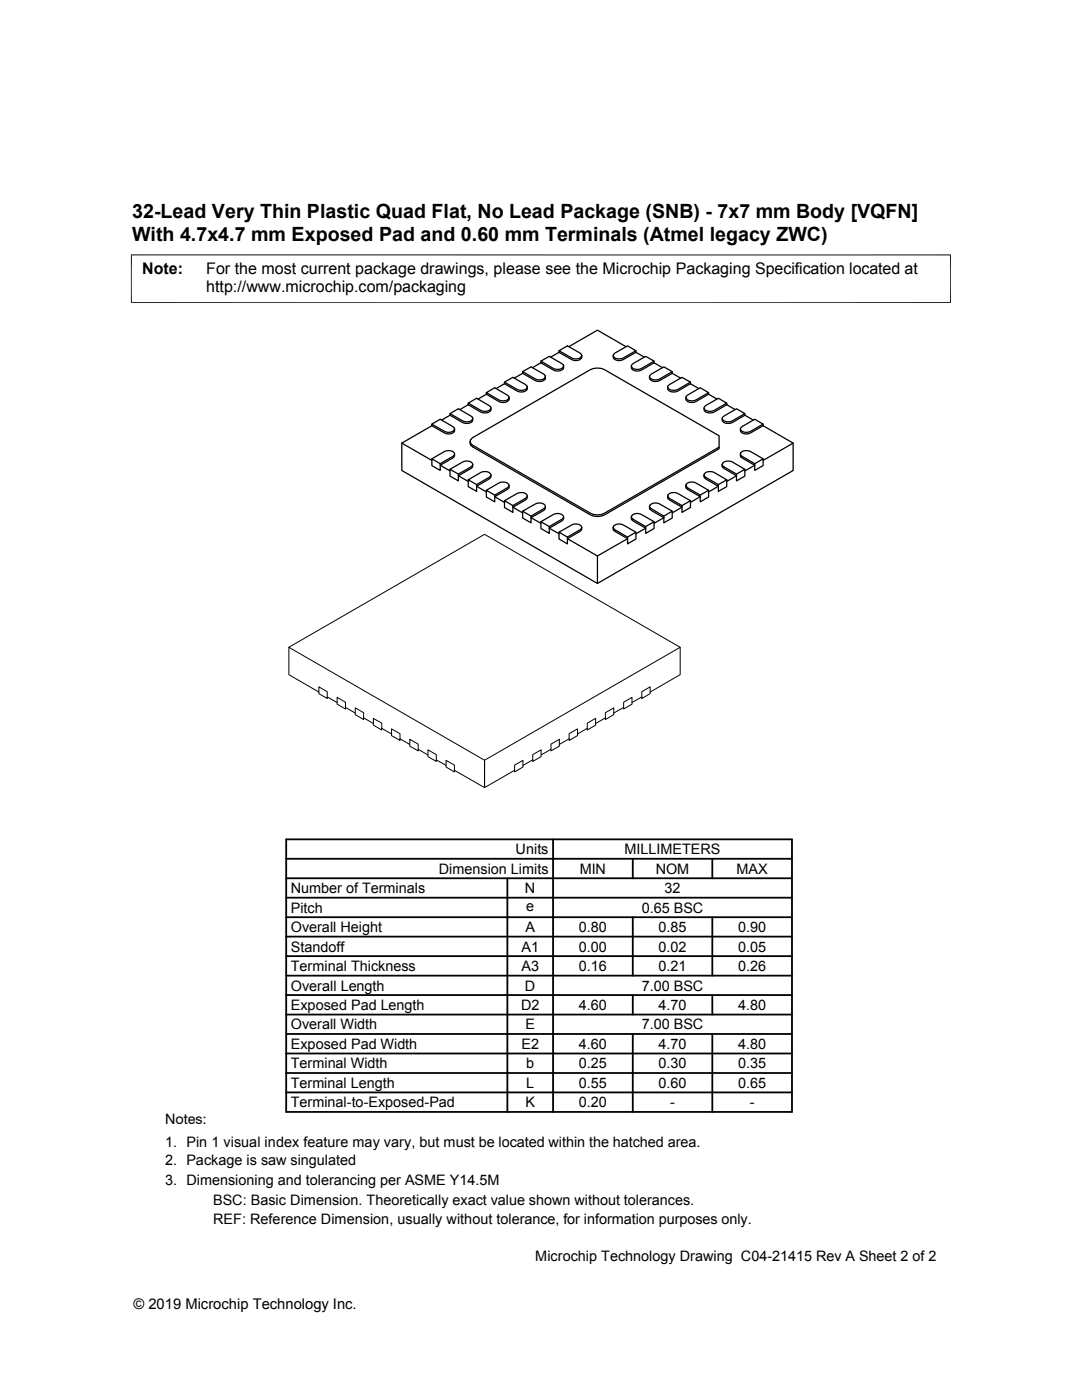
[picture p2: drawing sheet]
<svg xmlns="http://www.w3.org/2000/svg" width="216mm" height="279mm" viewBox="0 0 216 279" stroke-linecap="round" stroke-linejoin="round" font-family="sans-serif">
<g fill="none" stroke="#000" stroke-width=".2">
<path d="M26.1 50.9h163.7M26.2 50.8v9.7M189.7 50.8v9.7M26.1 60.4h163.7M57.6 129.2v5.4l6 3.5M57.6 129.2l39.1-22.6 39 22.6-39 22.5zM63.6 137.1l1.7 .9v1.4l-1.7-1zM65.3 139.1l2 1.1M67.3 139.2l1.6 .9v1.4l-1.6-1zM128.1 139.1l-2 1.1M128.1 138l1.6-.9v1.3l-1.6 1zM135.7 129.2v5.4l-6 3.5"/>
<path d="M68.9 141.2l2 1.1M70.9 141.3l1.7 .9v1.4l-1.7-1zM72.6 143.3l1.9 1.1M74.5 143.4l1.7 .9v1.4l-1.7-1zM76.2 145.4l1.9 1.1M78.1 145.5l1.7 .9v1.4l-1.7-1zM79.8 147.4l2 1.2M81.8 147.6l1.6 .9v1.4l-1.6-1zM83.4 149.5l2 1.2M85.4 149.6l1.7 1v1.4l-1.7-1zM87.1 151.6l1.9 1.2M89 151.7l1.7 1v1.4l-1.7-1z"/>
<path d="M90.7 153.7l6 3.5 6-3.5M96.7 151.7v5.5M102.7 152.7l1.7-1v1.4l-1.7 1zM106.3 151.6l-1.9 1.2M106.3 150.6l1.7-1v1.4l-1.7 1zM109.9 149.5l-1.9 1.2M109.9 148.5l1.7-.9v1.3l-1.7 1zM113.6 147.4l-2 1.2M113.6 146.4l1.6-.9v1.3l-1.6 1zM117.2 145.4l-2 1.1M117.2 144.3l1.7-.9v1.3l-1.7 1zM120.8 143.3l-1.9 1.1"/>
<path d="M120.8 142.2l1.7-.9v1.3l-1.7 1zM124.4 140.1l1.7-.9v1.3l-1.7 1zM124.4 141.2l-1.9 1.1"/>
</g>
<g fill="none" stroke="#000" stroke-width=".25">
<path d="M97 78.4v.3M97 78.7l-1.6 1M97 78.7l2.5 1.4a1.41 1.41 0 0 0 2.1-.4v-.4M97 78.4l1.7-1 2.5 1.4 .4 .5a1.19 1.19 0 0 1-1.7 .6zM100.7 76.3v.3M100.7 76.6l-1.7 1M100.7 76.6l2.5 1.4a1.38 1.38 0 0 0 2-.4v-.4M100.7 76.3l1.6-1 2.6 1.5 .3 .4a1.16 1.16 0 0 1-1.7 .7zM104.3 74.2v.3M104.3 74.5l-1.7 1M104.3 74.5l2.5 1.4a1.38 1.38 0 0 0 2-.4v-.4M104.3 74.2l1.7-1 2.5 1.5 .3 .4a1.18 1.18 0 0 1-1.6 .7z"/>
<path d="M107.9 72.1v.3M107.9 72.4l2.5 1.5a1.41 1.41 0 0 0 2.1-.5v-.4M107.9 72.1l1.7-1 2.5 1.5 .4 .4a1.22 1.22 0 0 1-1.7 .7zM107.9 72.4l-1.6 1M111.5 70v.3M111.5 70.3l2.6 1.5a1.38 1.38 0 0 0 2-.5v-.3M111.5 70l1.7-1 2.5 1.5 .4 .5a1.18 1.18 0 0 1-1.7 .6zM111.5 70.3l-1.6 1M113.5 69.2l5.7-3.3 5.7 3.3M122.4 70.7l2.8-1.7 1.7 1-2.5 1.4a1.38 1.38 0 0 1-2-.4zM126.1 72.8l2.7-1.7 1.7 1-2.5 1.4a1.38 1.38 0 0 1-2-.5zM126.9 70.3l-2.5 1.5a1.38 1.38 0 0 1-2-.5v-.3"/>
<path d="M126.9 70v.3M126.9 70.3l1.7 1M129.7 74.9l2.8-1.7 1.6 1-2.5 1.4a1.41 1.41 0 0 1-2-.5zM130.5 72.4l-2.5 1.5a1.38 1.38 0 0 1-2-.5v-.4M130.5 72.1v.3M130.5 72.4l1.7 1M133.3 77l2.8-1.7 1.7 1-2.5 1.4a1.58 1.58 0 0 1-2.1-.3zM134.1 74.2v.3M134.1 74.5l-2.5 1.4a1.41 1.41 0 0 1-2-.4v-.4M134.1 74.5l1.7 1M136.9 79.1l2.8-1.7 1.7 1-2.5 1.4a1.42 1.42 0 0 1-2-.5zM137.8 76.3v.3"/>
<path d="M137.8 76.6l-2.5 1.4a1.51 1.51 0 0 1-2.1-.3v-.5M137.8 76.6l1.6 1M141.4 78.7l-2.5 1.4a1.38 1.38 0 0 1-2-.4v-.4M141.4 78.4v.3M141.4 78.7l1.7 1M80.2 88.4v5.5l39 22.5 39.1-22.5v-5.5M86.2 91.6l2.5-1.5a1.42 1.42 0 0 1 2 .5l-.3 .5-2.6 1.4zM86.2 85l-6 3.4 6 3.5M86.2 91.6v1.3l1.6 1v-1.4M86.2 84.6v.4M86.2 85l2.5 1.4a1.39 1.39 0 0 0 2-.5v-.3M86.2 84.6l1.6-.9 2.6 1.4 .3 .5a1.18 1.18 0 0 1-1.7 .6z"/>
<path d="M89.8 93.7l2.5-1.5a1.38 1.38 0 0 1 2 .5l-.3 .5-2.5 1.4zM89.8 93.7v1.3l1.7 1v-1.4M89.8 82.9l-1.7 .9M89.8 82.6v.3M89.8 82.9l2.5 1.4a1.42 1.42 0 0 0 2-.5v-.3M89.8 82.6l1.7-1 2.5 1.4 .3 .3v.3a1.47 1.47 0 0 1-2 .4zM90.7 90.6a.7 .7 0 0 1-.3 .8l-2.6 1.5 2 1.1M93.4 95.8v1.3l1.7 1v-1.4M93.4 95.8l2.5-1.5a1.41 1.41 0 0 1 2.1 .5l-.4 .5-2.5 1.4zM93.4 80.8l-1.6 .9M93.4 80.5v.3M93.4 80.8l2.5 1.4a1.45 1.45 0 0 0 2.1-.5v-.3"/>
<path d="M93.4 80.5l1.7-1 2.5 1.4 .4 .5a1.32 1.32 0 0 1-2.1 .5zM93.8 88.1l.1 .7 .5 .4 23.4 13.6a3.2 3.2 0 0 0 2.8 0l22.9-13.2v-.4M94.1 87.5l23.7-13.7a3.2 3.2 0 0 1 2.8 0l22.9 13.2v2.2l-22.9 13.2a3.1 3.1 0 0 1-2.8 0l-23.4-13.5-.5-.4-.1-.4zM94.3 92.7a.7 .7 0 0 1-.3 .8l-2.5 1.5 1.9 1.1M97 97.9v1.3l1.7 1v-1.4M97 97.9l2.5-1.5a1.41 1.41 0 0 1 2.1 .5l-.4 .5-2.5 1.4zM98 94.8a.68 .68 0 0 1-.4 .8l-2.5 1.4 1.9 1.2M100.7 99.9l2.5-1.4a1.38 1.38 0 0 1 2 .5l-.3 .5-2.6 1.4zM100.7 99.9v1.4l1.6 1v-1.4M101.6 96.9a.68 .68 0 0 1-.4 .8l-2.5 1.4 2 1.2M105.2 99a.7 .7 0 0 1-.3 .8l-2.6 1.4 2 1.2M133.2 99v.4l.4 .4 2.5 1.4-2 1.2"/>
<path d="M133.3 98.7a1.57 1.57 0 0 1 2-.2l2.5 1.4-1.7 1-2.5-1.4-.4-.4zM136.9 96.9a.7 .7 0 0 0 .3 .8l2.5 1.4-1.9 1.2M136.9 96.6a1.57 1.57 0 0 1 2-.2l2.5 1.5-1.7 .9-2.5-1.4-.3-.4zM137.8 99.9v1.4l-1.7 1v-1.4M140.5 94.8a.7 .7 0 0 0 .3 .8l2.5 1.4-1.9 1.2M140.6 81.2l2.7-1.7 1.7 1-2.5 1.4a1.43 1.43 0 0 1-2-.5zM140.6 94.6a1.57 1.57 0 0 1 1.9-.3l2.5 1.5-1.7 .9-2.5-1.4-.3-.4zM141.4 97.9v1.3l-1.7 1v-1.4M144.1 92.7a.68 .68 0 0 0 .4 .8l2.5 1.5-2 1.1M144.2 83.3l2.8-1.7 1.6 1-2.5 1.4a1.43 1.43 0 0 1-2-.5zM144.2 92.5a1.57 1.57 0 0 1 1.9-.3l2.5 1.5-1.6 .9-2.5-1.4-.4-.4zM145 80.8l-2.5 1.4a1.45 1.45 0 0 1-2-.5v-.3"/>
<path d="M145 80.5v.3M145 80.8l1.7 .9M145 95.8v1.3l-1.7 1v-1.4M147.7 90.6a.7 .7 0 0 0 .4 .8l2.5 1.5-2 1.1M147.8 85.4l2.8-1.7 1.7 .9-2.5 1.5a1.38 1.38 0 0 1-2.1-.5zM147.8 90.4a1.65 1.65 0 0 1 2-.3l2.5 1.5-1.7 .9-2.5-1.4-.3-.3zM148.6 82.6v.3M148.6 82.9l-2.5 1.4a1.45 1.45 0 0 1-2-.5v-.3M148.6 82.9l1.7 .9M148.6 93.7v1.3l-1.6 1v-1.4M152.3 85l-2.5 1.4a1.39 1.39 0 0 1-2.1-.5v-.3M152.3 84.6v.4"/>
<path d="M152.3 85l6 3.4-6 3.5M152.3 91.6v1.3l-1.7 1v-1.4M104.3 102l2.5-1.4a1.38 1.38 0 0 1 2 .5l-.3 .4-2.5 1.5zM104.3 102v1.4l1.7 1v-1.4M107.9 104.1v1.4l1.7 .9v-1.3M107.9 104.1l2.5-1.4a1.41 1.41 0 0 1 2.1 .5l-.4 .4-2.5 1.5zM108.8 101.1a.7 .7 0 0 1-.3 .8l-2.5 1.4 1.9 1.1M111.5 106.2l2.6-1.4a1.39 1.39 0 0 1 2 .4l-.4 .5-2.5 1.5zM111.5 106.2v1.4l1.7 .9v-1.3M112.5 103.2a.68 .68 0 0 1-.4 .8l-2.5 1.4 1.9 1.1M116.1 105.2a.67 .67 0 0 1-.4 .8l-2.5 1.5 6 3.5 6-3.5-2.5-1.5a.67 .67 0 0 1-.3-.8M119.2 111v5.4"/>
<path d="M122.4 105a1.61 1.61 0 0 1 2-.2l2.5 1.4-1.7 1-2.5-1.5-.3-.2zM126 103.2a.7 .7 0 0 0 .3 .8l2.5 1.4-1.9 1.1M126.1 102.9a1.57 1.57 0 0 1 1.9-.2l2.5 1.4-1.7 1-2.5-1.5-.3-.3zM126.9 106.2v1.4l-1.7 .9v-1.3M129.6 101.1a.68 .68 0 0 0 .4 .8l2.5 1.4-2 1.1M129.7 100.8a1.61 1.61 0 0 1 1.9-.2l2.5 1.4-1.6 1-2.5-1.5-.4-.3zM130.5 104.1v1.4l-1.7 .9v-1.3M134.1 102v1.4l-1.6 1v-1.4"/>
</g>
<g fill="none" stroke="#000" stroke-width=".36">
<path d="M57.1 179.2h100.9M57.1 175.3h100.9M57.1 171.4h100.9M57.1 167.5h100.9v54.4h-100.9zM101.2 175.3v46.6M110.4 167.5v54.4M126.3 171.4v3.9M142.1 171.4v3.9M57.1 186.9h100.9M57.1 183h100.9M57.1 198.6h100.9M57.1 194.7h100.9"/>
<path d="M57.1 190.8h100.9M126.3 183v11.7M126.3 198.6v3.9M142.1 183v11.7M142.1 198.6v3.9M57.1 214.1h100.9M57.1 206.4h100.9M57.1 202.5h100.9M57.1 210.2h100.9M57.1 218h100.9M126.3 206.4v15.5M142.1 206.4v15.5"/>
</g>
<g font-size="3.9">
<text x="26.4" y="43.5">32-Lead Very Thin Plastic Quad Flat, No Lead Package (SNB) - 7x7 mm Body [VQFN]</text>
<text x="26.4" y="48">With 4.7x4.7 mm Exposed Pad and 0.60 mm Terminals (Atmel legacy ZWC)</text>
</g>
<g font-size="3.2">
<text x="28.4" y="54.6">Note:</text>
<text x="41.1" y="58.3">http://www.microchip.com/packaging</text>
<text x="41.1" y="54.6">For the most current package drawings, please see the Microchip Packaging Specification located at</text>
</g>
<g font-size="2.9">
<text x="102.9" y="170.5">Units</text>
<text x="124.6" y="170.5">MILLIMETERS</text>
<text x="58" y="178.2">Number of Terminals</text>
<text x="87.6" y="174.4">Dimension Limits</text>
<text x="104.8" y="178.2">N</text>
<text x="115.7" y="174.4">MIN</text>
<text x="130.8" y="174.4">NOM</text>
<text x="132.6" y="178.2">32</text>
<text x="147" y="174.4">MAX</text>
<text x="58" y="182.1">Pitch</text>
<text x="105" y="181.8">e</text>
<text x="128" y="182.1">0.65 BSC</text>
<text x="58" y="186">Overall Height</text>
<text x="58" y="189.9">Standoff</text>
<text x="104.1" y="189.9">A1</text>
<text x="104.8" y="186">A</text>
<text x="115.5" y="186">0.80</text>
<text x="115.5" y="189.9">0.00</text>
<text x="131.4" y="186">0.85</text>
<text x="131.4" y="189.9">0.02</text>
<text x="147.3" y="186">0.90</text>
<text x="147.3" y="189.9">0.05</text>
<text x="58" y="193.8">Terminal Thickness</text>
<text x="58" y="197.7">Overall Length</text>
<text x="104.1" y="193.8">A3</text>
<text x="104.8" y="197.7">D</text>
<text x="115.5" y="193.8">0.16</text>
<text x="128" y="197.7">7.00 BSC</text>
<text x="131.4" y="193.8">0.21</text>
<text x="147.3" y="193.8">0.26</text>
<text x="58" y="201.6">Exposed Pad Length</text>
<text x="104" y="201.6">D2</text>
<text x="115.5" y="201.6">4.60</text>
<text x="131.4" y="201.6">4.70</text>
<text x="147.3" y="201.6">4.80</text>
<text x="58" y="205.4">Overall Width</text>
<text x="58" y="209.3">Exposed Pad Width</text>
<text x="104" y="209.3">E2</text>
<text x="104.8" y="205.4">E</text>
<text x="115.5" y="209.3">4.60</text>
<text x="128" y="205.4">7.00 BSC</text>
<text x="131.4" y="209.3">4.70</text>
<text x="147.3" y="209.3">4.80</text>
<text x="58" y="213.2">Terminal Width</text>
<text x="105" y="213.2">b</text>
<text x="115.5" y="213.2">0.25</text>
<text x="131.4" y="213.2">0.30</text>
<text x="147.3" y="213.2">0.35</text>
<text x="58" y="217.1">Terminal Length</text>
<text x="58" y="221">Terminal-to-Exposed-Pad</text>
<text x="104.8" y="221">K</text>
<text x="105" y="217.1">L</text>
<text x="115.5" y="217.1">0.55</text>
<text x="115.5" y="221">0.20</text>
<text x="131.4" y="217.1">0.60</text>
<text x="133.7" y="221">-</text>
<text x="147.3" y="217.1">0.65</text>
<text x="149.6" y="221">-</text>
<text x="32.9" y="224.3">Notes:</text>
<text x="32.9" y="228.9">1. Pin 1 visual index feature may vary, but must be located within the hatched area.</text>
<text x="32.9" y="232.6">2. Package is saw singulated</text>
<text x="32.9" y="236.5">3. Dimensioning and tolerancing per ASME Y14.5M</text>
<text x="42.5" y="244.3">REF: Reference Dimension, usually without tolerance, for information purposes only.</text>
<text x="42.5" y="240.6">BSC: Basic Dimension. Theoretically exact value shown without tolerances.</text>
<text x="106.8" y="251.7">Microchip Technology Drawing C04-21415 Rev A Sheet 2 of 2</text>
<text x="26.6" y="261.3">© 2019 Microchip Technology Inc.</text>
</g>
</svg>
